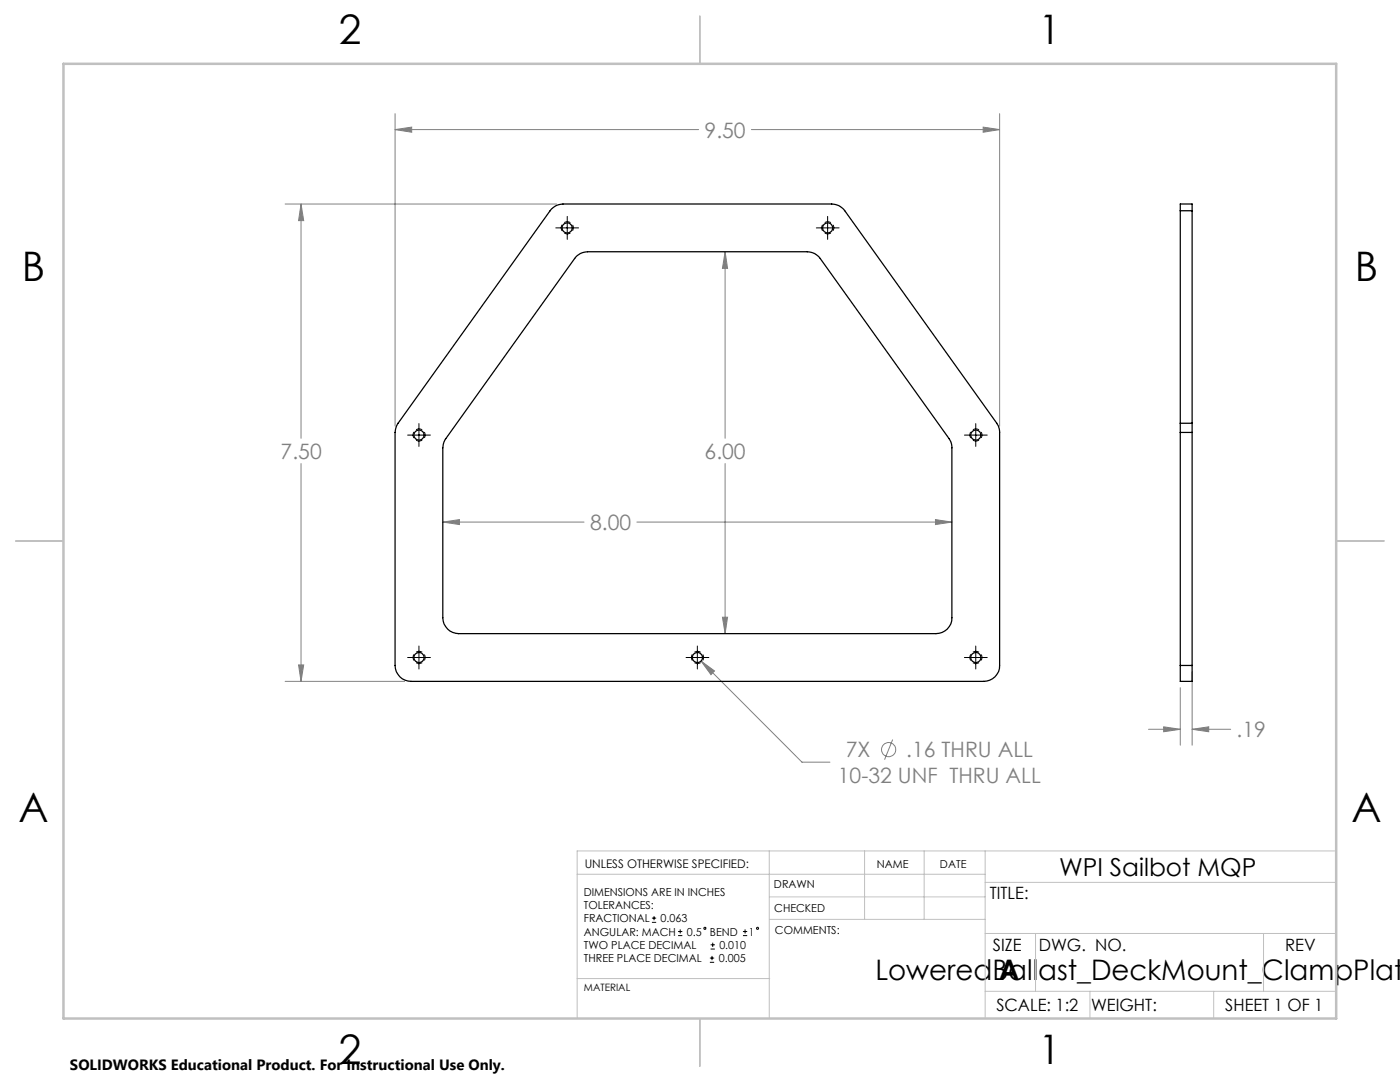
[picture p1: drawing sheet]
<svg xmlns="http://www.w3.org/2000/svg" width="279mm" height="216mm" viewBox="0 0 279 216" stroke-linecap="round" stroke-linejoin="round" font-family="sans-serif">
<g fill="none" stroke="#808080" stroke-width=".2">
<path d="M78.8 25.9l3.4-.5v1zM78.8 22.7v62.3M78.8 25.9h60.6M150 25.9h49.5M196.2 25.4l3.3 .5-3.3 .5zM199.5 22.7v62.3M56.9 40.7h54.2M60.1 40.7l.5 3.3h-1zM60.1 40.7v46.8M144.7 50.2l.5 3.4h-1zM144.7 50.2v37.3M60.1 92.5v43.5"/>
<path d="M144.7 92.5v33.9M88.4 104.2l3.3-.5v1zM88.4 104.2h28.2M127.1 104.2h62.9M186.7 103.7l3.3 .5-3.3 .5zM56.9 136h23.9M59.6 132.7h1l-.5 3.3zM139.9 131.9l2.7 2-.7 .7zM139.9 131.9l20.2 20.2h5.5M144.2 123.2h1l-.5 3.2zM235.5 137.2v11.5M237.9 134.1v14.6"/>
<path d="M178.2 147.6l-1.7 4M229.2 145.5h6.3M232.2 145l3.3 .5-3.3 .5zM237.9 145.5l3.3-.5v1zM237.9 145.5h7.7"/>
<circle cx="177.3" cy="149.6" r="1.41"/>
</g>
<g fill="none" stroke="#000" stroke-width=".2">
<path d="M110.9 45.5h4.6M113.2 43.2v4.6M162.9 45.5h4.6M165.2 43.2v4.6M81.4 86.8h4.5M83.6 84.5v4.6M192.5 86.8h4.5M194.7 84.5v4.6M81.4 131.2h4.5M83.6 128.9v4.6M136.9 131.2h4.6M139.2 128.9v4.6"/>
<path d="M192.5 131.2h4.5M194.7 128.9v4.6M130.1 184h.9M130.1 183.2h.9M130.5 182.8v.8M135.3 186.7h.9M135.3 185.9h.9M135.7 185.5v.8M141.7 192h.8M141.7 191.2h.8M141.8 189.4h.9M141.8 188.5h.9"/>
<path d="M142.1 190.7v.9M142.2 188.1v.8M148.3 186.7h.8M148.3 185.9h.8M148.7 185.5v.8"/>
<circle cx="140.7" cy="185.2" r=".22"/>
<circle cx="151.2" cy="185.2" r=".22"/>
</g>
<path d="M114.4 45.5a1.21 1.21 0 0 1-1.7 1 1.21 1.21 0 0 1-.2-2 1.21 1.21 0 0 1 1.9 .8v.2M166.4 45.5a1.21 1.21 0 0 1-1.8 1 1.21 1.21 0 0 1-.1-2 1.21 1.21 0 0 1 1.9 .8v.2M84.8 86.8a1.21 1.21 0 0 1-1.7 1.1 1.21 1.21 0 0 1-.1-2.1 1.21 1.21 0 0 1 1.8 .8v.2M196 86.8a1.21 1.21 0 0 1-1.8 1.1 1.21 1.21 0 0 1-.1-2.1 1.21 1.21 0 0 1 1.9 .8v.2M84.8 131.2a1.21 1.21 0 0 1-1.7 1.1 1.21 1.21 0 0 1-.1-2.1 1.21 1.21 0 0 1 1.8 .8v.2M140.4 131.2a1.21 1.21 0 0 1-1.8 1.1 1.21 1.21 0 0 1-.1-2.1 1.21 1.21 0 0 1 1.9 .8v.2M196 131.2a1.21 1.21 0 0 1-1.8 1.1 1.21 1.21 0 0 1-.1-2.1 1.21 1.21 0 0 1 1.9 .8v.2" fill="none" stroke="#000" stroke-width=".2" stroke-dasharray="1.3 .6" stroke-dashoffset=".7" stroke-linecap="butt"/>
<g fill="none" stroke="#c0c0c0" stroke-width=".2">
<path d="M115.2 174.4h81.4M153.5 169.8v33.4M153.5 179h43.1M172.5 169.8v13.6M184.4 169.8v13.6M196.6 169.8v33.4M196.6 176.1h70.1M266.7 169.8h-151.5v33.4M115.2 195.3h38.4M153.6 183.4h43M196.6 197.8h70.1M196.6 186.3h70.1"/>
<path d="M206.7 186.3v11.5M217.5 197.8v5.4M242.2 197.8v5.4M252.2 186.3v11.5"/>
</g>
<path d="M139.7 3.2v9.5M3.1 107.9h9.6M266.7 107.9h9.5M139.7 203.2v9.6" fill="none" stroke="#c0c0c0" stroke-width=".25"/>
<path d="M12.7 12.7h254v190.5h-254z" fill="none" stroke="#c0c0c0" stroke-width=".5"/>
<path d="M139.9 131.9l2 2.7 .7-.7zM78.8 25.9l3.4-.5v1zM196.2 25.4l3.3 .5-3.3 .5zM60.1 40.7l.5 3.3h-1zM59.6 132.7h1l-.5 3.3zM88.4 104.2l3.3-.5v1zM186.7 103.7l3.3 .5-3.3 .5zM144.7 50.2l.5 3.4h-1zM144.2 123.2h1l-.5 3.2zM232.2 145l3.3 .5-3.3 .5zM237.9 145.5l3.3-.5v1z" fill="#808080"/>
<g fill="none" stroke="#000" stroke-width=".25">
<path d="M110 41.7l.9-.6 1.5-.4h53.6a3.1 3.1 0 0 1 2.6 1.4l30.7 43 .2 .9v46.8a3.1 3.1 0 0 1-3.2 3.2h-114.3a3.2 3.2 0 0 1-3.2-3.2v-46.5l.3-1.2zM114.9 51.3l.9-.7 1.5-.4h43.8a3.1 3.1 0 0 1 2.6 1.4l25.7 35.9a3 3 0 0 1 .6 1.9v33.9a3.1 3.1 0 0 1-3.2 3.1h-95.3a3.2 3.2 0 0 1-3.1-3.1v-33.9l.2-1.2zM235.5 42.1v-1.4h2.4v1.4M235.5 42.1v42.4M235.5 42.1h2.4M237.9 42.1v42.4M235.5 84.5v1.8M235.5 84.5h2.4M235.5 86.3h2.4M235.5 86.3v46.5M237.9 84.5v1.8M237.9 86.3v46.5"/>
<path d="M235.5 132.8v3.2h2.4v-3.2M235.5 132.8h2.4"/>
<circle cx="113.2" cy="45.5" r="1.01"/>
<circle cx="165.2" cy="45.5" r="1.01"/>
<circle cx="83.6" cy="86.8" r="1.01"/>
<circle cx="194.7" cy="86.8" r="1.01"/>
<circle cx="83.6" cy="131.2" r="1.01"/>
<circle cx="139.2" cy="131.2" r="1.01"/>
<circle cx="194.7" cy="131.2" r="1.01"/>
</g>
<g font-size="8.1">
<text x="67.6" y="8.9">2</text>
<text x="207.3" y="8.9">1</text>
<text x="4.4" y="56.2">B</text>
<text x="270.4" y="56.2">B</text>
<text x="3.7" y="164.1">A</text>
<text x="269.7" y="164.1">A</text>
<text x="67.6" y="212.4">2</text>
<text x="207.3" y="212.4">1</text>
</g>
<g font-size="5.6">
<text x="174.7" y="195.5">LoweredBallast_DeckMount_ClampPlate</text>
<text x="199.3" y="195.5">A</text>
</g>
<text font-size="4.9" x="211.4" y="174.7">WPI Sailbot MQP</text>
<g font-size="4.2" fill="#808080">
<text x="140.6" y="27.5">9.50</text>
<text x="56" y="91.6">7.50</text>
<text x="140.6" y="91.6">6.00</text>
<text x="117.8" y="105.8">8.00</text>
<text x="246.8" y="147.1">.19</text>
<text x="168.8" y="151.1">7X</text>
<text x="180.9" y="151.1">.16 THRU ALL</text>
<text x="167.2" y="156.2">10-32 UNF THRU ALL</text>
</g>
<g font-size="3.4">
<text x="197.6" y="179.4">TITLE:</text>
<text x="198.2" y="189.8">SIZE</text>
<text x="207.3" y="189.8">DWG. NO.</text>
<text x="256.5" y="189.8">REV</text>
<text x="198.8" y="201.7">SCALE: 1:2</text>
<text x="217.7" y="201.8">WEIGHT:</text>
<text x="244.5" y="201.7">SHEET 1 OF 1</text>
</g>
<text font-size="3" x="14" y="213.5">SOLIDWORKS Educational Product. For Instructional Use Only.</text>
<text font-size="2.4" x="116.7" y="173.2">UNLESS OTHERWISE SPECIFIED:</text>
<g font-size="2.2">
<text x="175" y="173.2">NAME</text>
<text x="187.6" y="173.2">DATE</text>
<text x="116.5" y="178.7">DIMENSIONS ARE IN INCHES</text>
<text x="154.5" y="177.1">DRAWN</text>
<text x="116.5" y="181.4">TOLERANCES:</text>
<text x="116.5" y="184">FRACTIONAL</text>
<text x="131.8" y="184">0.063</text>
<text x="154.5" y="182">CHECKED</text>
<text x="116.5" y="192">THREE PLACE DECIMAL</text>
<text x="116.5" y="189.3">TWO PLACE DECIMAL</text>
<text x="116.5" y="186.7">ANGULAR: MACH</text>
<text x="137.1" y="186.7">0.5</text>
<text x="141.7" y="186.7">BEND</text>
<text x="143.4" y="192">0.005</text>
<text x="143.6" y="189.3">0.010</text>
<text x="149.4" y="186.7">1</text>
<text x="154.7" y="186.4">COMMENTS:</text>
</g>
<text font-size="2" x="116.5" y="197.7">MATERIAL</text>
</svg>
